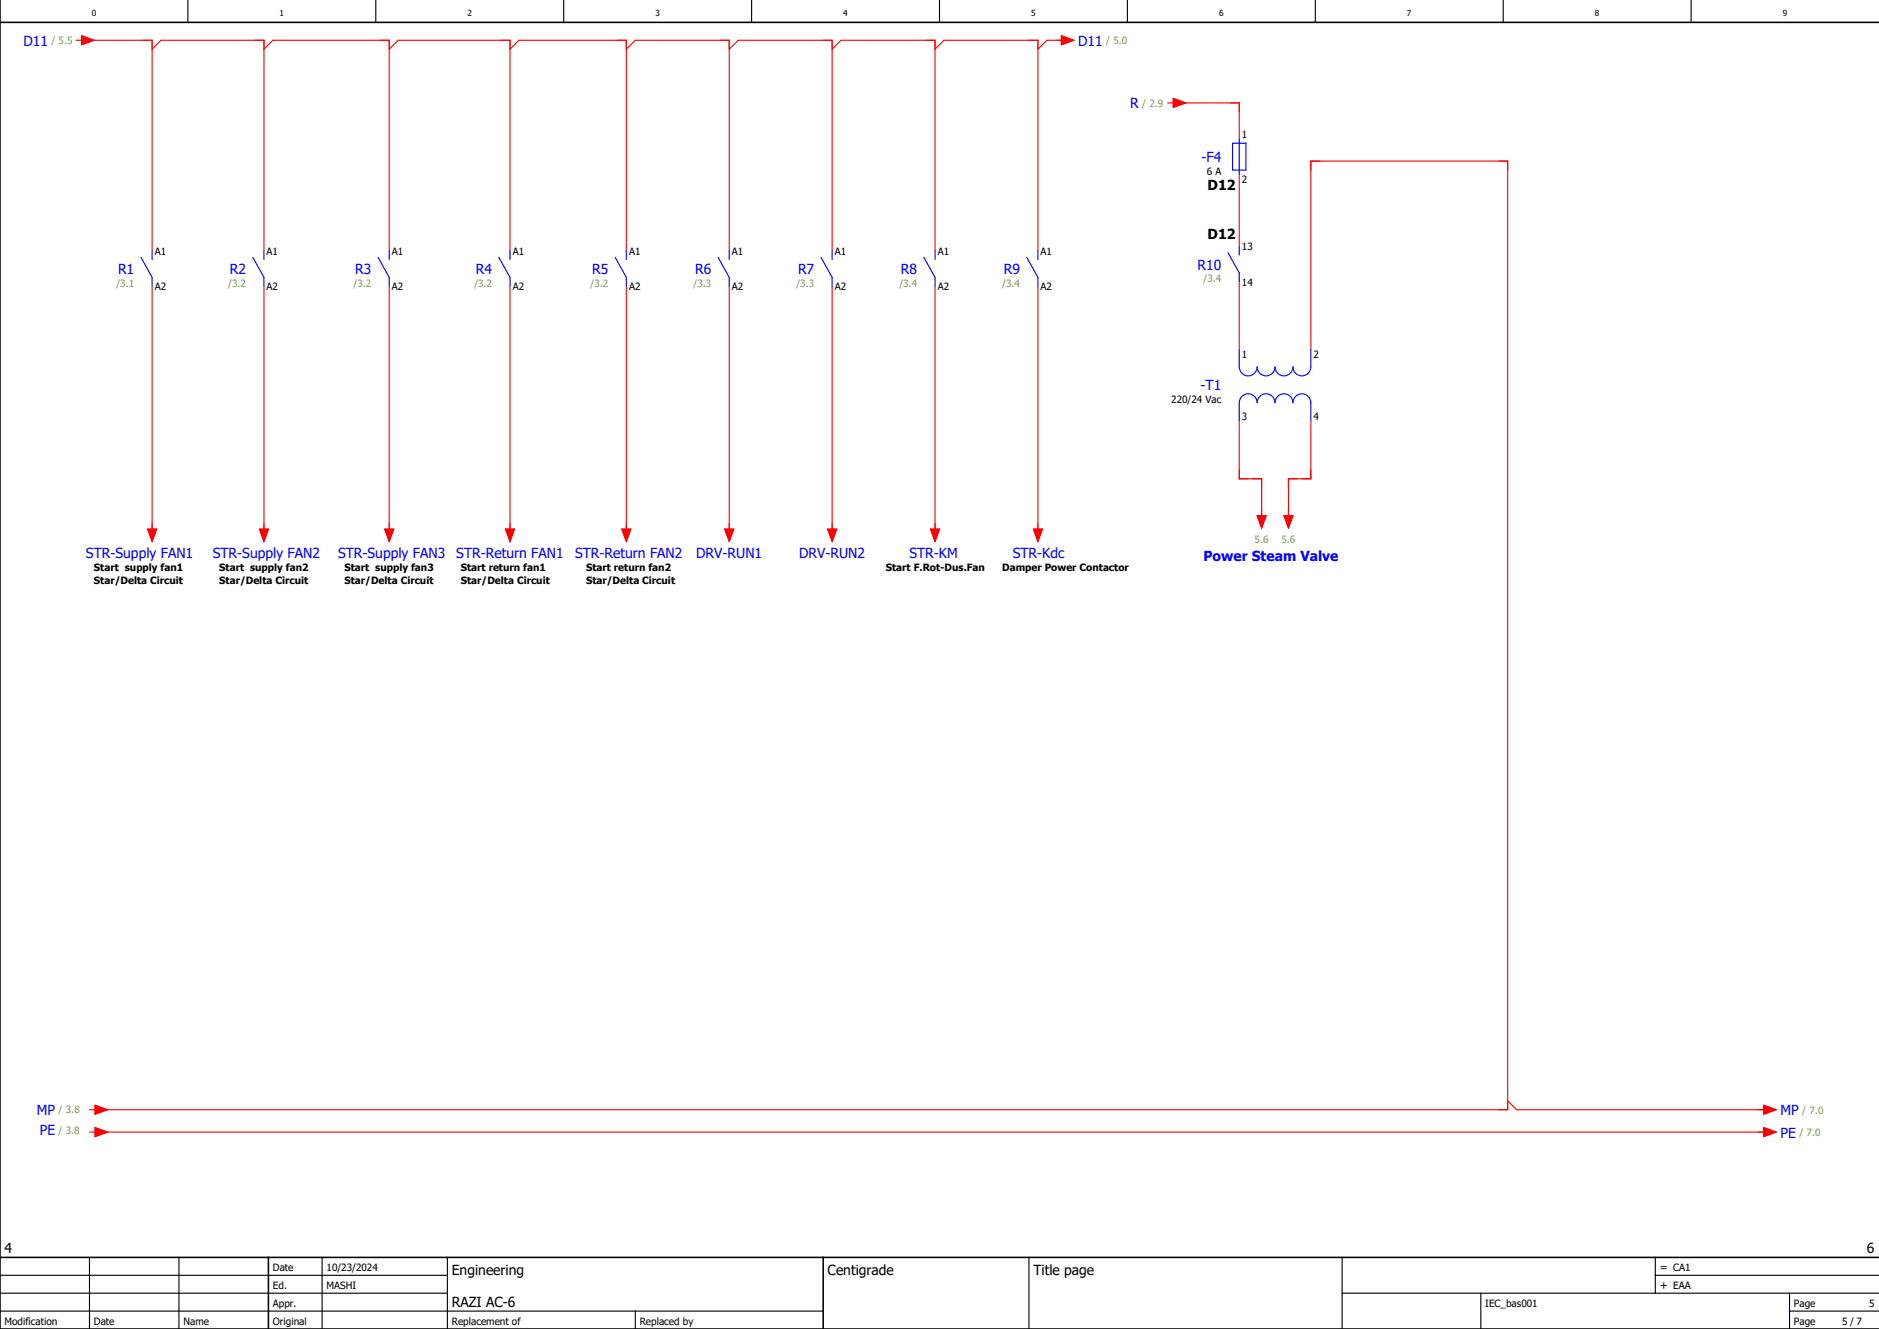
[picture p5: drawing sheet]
<svg xmlns="http://www.w3.org/2000/svg" width="420mm" height="297mm" viewBox="0 0 420 297" stroke-linecap="round" stroke-linejoin="round" font-family="sans-serif">
<g fill="none" stroke="#000" stroke-width=".25">
<path d="M42 0v5M84 0v5M126 0v5M168 0v5M210 0v5M252 0v5M294 0v5M336 0v5M378 0v5M0 293h184M0 289h100M0 285h100"/>
<path d="M20 281v16M40 281v16M72 281v16M100 281v16M142 293v4M230 281v16M300 289h120M300 281v16M331 289v8M370 285h50M370 281v8M400 293h20"/>
<path d="M400 289v8"/>
</g>
<path d="M0 5h420M0 0v297h420M0 281h420M60 281v16M184 281v16" fill="none" stroke="#000" stroke-width=".35"/>
<g fill="none" stroke="#f00" stroke-width=".25">
<path d="M17 9h1.3M18.3 8l2.7 1-2.7 1zM19 9h15v47M34 11l2-2h23v47M59 11l2-2h26v47M87 11l2-2h25v47M114 11l2-2h24v47M140 11l2-2h21v47M163 11l2-2h21v47M186 11l2-2h21v47M209 11l2-2h21v47M237.3 8l2.7 1-2.7 1z"/>
<path d="M238 9h-4l-2 2M261 23h1.3M262.3 22l2.7 1-2.7 1zM263 23h14v8M277 39v16M34 64v55M59 64v55M87 64v55M114 64v55M140 64v55M163 64v55M186 64v55"/>
<path d="M209 64v55M232 64v55M277 63v15M293 78v-42h44v212h-315M277 94v13h5v9M293 94v13h-5v9M33 118.3h2l-1 2.7zM58 118.3h2l-1 2.7zM86 118.3h2l-1 2.7zM113 118.3h2l-1 2.7zM139 118.3h2l-1 2.7zM162 118.3h2l-1 2.7z"/>
<path d="M185 118.3h2l-1 2.7zM208 118.3h2l-1 2.7zM231 118.3h2l-1 2.7zM281 115.3h2l-1 2.7zM287 115.3h2l-1 2.7zM20 248h1.2M20 253h1.2M21.2 247l2.8 1-2.8 1zM21.2 252l2.8 1-2.8 1zM22 253h373M337 246l2 2h56M394.3 247l2.7 1-2.7 1z"/>
<path d="M394.3 252l2.7 1-2.7 1z"/>
</g>
<g fill="none" stroke="#00f" stroke-width=".25">
<path d="M275.5 32h3v6h-3zM277 31v8M31.5 57.5l2.5 4.5v2M34 56v2M56.5 57.5l2.5 4.5v2M59 56v2M84.5 57.5l2.5 4.5v2M87 56v2M111.5 57.5l2.5 4.5v2M114 56v2M137.5 57.5l2.5 4.5v2M140 56v2"/>
<path d="M160.5 57.5l2.5 4.5v2M163 56v2M183.5 57.5l2.5 4.5v2M186 56v2M206.5 57.5l2.5 4.5v2M209 56v2M229.5 57.5l2.5 4.5v2M232 56v2M274.5 56.5l2.5 4.5v2M277 55v2M277 78v4a2 2 0 0 0 2 2 2 2 0 0 0 2-2 2 2 0 0 0 2 2 2 2 0 0 0 2-2 2 2 0 0 0 2 2 2 2 0 0 0 2-2 2 2 0 0 0 2 2 2 2 0 0 0 2-2v-4M277 94v-4a2 2 0 0 1 2-2 2 2 0 0 1 2 2 2 2 0 0 1 2-2 2 2 0 0 1 2 2 2 2 0 0 1 2-2 2 2 0 0 1 2 2 2 2 0 0 1 2-2 2 2 0 0 1 2 2v4"/>
</g>
<g fill="#f00" stroke="#f00" stroke-width=".22">
<path d="M18.3 8l2.7 1-2.7 1z"/>
<path d="M237.3 8l2.7 1-2.7 1z"/>
<path d="M33 118.3h2l-1 2.7z"/>
<path d="M58 118.3h2l-1 2.7z"/>
<path d="M281 115.3h2l-1 2.7z"/>
<path d="M287 115.3h2l-1 2.7z"/>
<path d="M262.3 22l2.7 1-2.7 1z"/>
<path d="M21.2 247l2.8 1-2.8 1z"/>
<path d="M21.2 252l2.8 1-2.8 1z"/>
<path d="M394.3 247l2.7 1-2.7 1z"/>
<path d="M394.3 252l2.7 1-2.7 1z"/>
<path d="M113 118.3h2l-1 2.7z"/>
<path d="M139 118.3h2l-1 2.7z"/>
<path d="M86 118.3h2l-1 2.7z"/>
<path d="M162 118.3h2l-1 2.7z"/>
<path d="M185 118.3h2l-1 2.7z"/>
<path d="M208 118.3h2l-1 2.7z"/>
<path d="M231 118.3h2l-1 2.7z"/>
</g>
<g font-size="3.1" fill="#00f">
<text x="5.2" y="10.2">D11</text>
<text x="241" y="10.2">D11</text>
<text x="252.6" y="24.2">R</text>
<text x="268.6" y="36.2">-F4</text>
<text x="26.4" y="61.2">R1</text>
<text x="51.4" y="61.2">R2</text>
<text x="79.4" y="61.2">R3</text>
<text x="106.4" y="61.2">R4</text>
<text x="132.4" y="61.2">R5</text>
<text x="155.4" y="61.2">R6</text>
<text x="178.4" y="61.2">R7</text>
<text x="201.4" y="61.2">R8</text>
<text x="224.4" y="61.2">R9</text>
<text x="267.7" y="60.2">R10</text>
<text x="268.4" y="87.2">-T1</text>
<text x="19.2" y="124.7">STR-Supply FAN1</text>
<text x="47.6" y="124.7">STR-Supply FAN2</text>
<text x="75.6" y="124.7">STR-Supply FAN3</text>
<text x="102" y="124.7">STR-Return FAN1</text>
<text x="128.5" y="124.7">STR-Return FAN2</text>
<text x="155.6" y="124.6">DRV-RUN1</text>
<text x="178.6" y="124.6">DRV-RUN2</text>
<text x="203.3" y="124.7">STR-KM</text>
<text x="226.4" y="124.6">STR-Kdc</text>
<text x="269" y="125.4">Power Steam Valve</text>
<text x="8.3" y="249.1">MP</text>
<text x="398" y="249.2">MP</text>
<text x="8.9" y="253.7">PE</text>
<text x="398" y="254.2">PE</text>
</g>
<g font-size="3.1">
<text x="269.9" y="42.4">D12</text>
<text x="269.9" y="53.4">D12</text>
<text x="1" y="280">4</text>
<text x="417.3" y="280">6</text>
<text x="101" y="285">Engineering</text>
<text x="185" y="285">Centigrade</text>
<text x="231" y="285">Title page</text>
<text x="101" y="292">RAZI AC-6</text>
</g>
<g font-size="2.5">
<text x="371" y="284">= CA1</text>
<text x="371" y="288">+ EAA</text>
</g>
<g font-size="2.2" fill="#7ca552">
<text x="11.5" y="9.9">/ 5.5</text>
<text x="247.3" y="9.9">/ 5.0</text>
<text x="255.3" y="23.8">/ 2.9</text>
<text x="26" y="64.1">/3.1</text>
<text x="51" y="64.1">/3.2</text>
<text x="79" y="64.1">/3.2</text>
<text x="106" y="64.1">/3.2</text>
<text x="132" y="64.1">/3.2</text>
<text x="155" y="64.1">/3.3</text>
<text x="178" y="64.1">/3.3</text>
<text x="201" y="64.1">/3.4</text>
<text x="224" y="64.1">/3.4</text>
<text x="269" y="63.1">/3.4</text>
<text x="280.4" y="121.2">5.6</text>
<text x="286.4" y="121.2">5.6</text>
<text x="13.1" y="248.8">/ 3.8</text>
<text x="402.9" y="248.9">/ 7.0</text>
<text x="13.1" y="253.4">/ 3.8</text>
<text x="402.2" y="253.9">/ 7.0</text>
</g>
<g font-size="2.2">
<text x="277.6" y="30.9">1</text>
<text x="269.7" y="39.1">6 A</text>
<text x="277.6" y="40.8">2</text>
<text x="34.6" y="56.9">A1</text>
<text x="59.6" y="56.9">A1</text>
<text x="87.6" y="56.9">A1</text>
<text x="114.6" y="56.9">A1</text>
<text x="140.6" y="56.9">A1</text>
<text x="163.6" y="56.9">A1</text>
<text x="186.6" y="56.9">A1</text>
<text x="209.6" y="56.9">A1</text>
<text x="232.6" y="56.9">A1</text>
<text x="277.6" y="55.9">13</text>
<text x="34.6" y="64.8">A2</text>
<text x="59.6" y="64.8">A2</text>
<text x="87.6" y="64.8">A2</text>
<text x="114.6" y="64.8">A2</text>
<text x="140.6" y="64.8">A2</text>
<text x="163.6" y="64.8">A2</text>
<text x="186.6" y="64.8">A2</text>
<text x="209.6" y="64.8">A2</text>
<text x="232.6" y="64.8">A2</text>
<text x="277.6" y="63.8">14</text>
<text x="277.6" y="79.9">1</text>
<text x="293.6" y="79.9">2</text>
<text x="261.8" y="90.1">220/24 Vac</text>
<text x="277.6" y="93.8">3</text>
<text x="293.6" y="93.8">4</text>
<text x="21" y="127.5">Start supply fan1</text>
<text x="21" y="130.5">Star/Delta Circuit</text>
<text x="49" y="130.5">Star/Delta Circuit</text>
<text x="49" y="127.5">Start supply fan2</text>
<text x="77" y="130.5">Star/Delta Circuit</text>
<text x="77" y="127.5">Start supply fan3</text>
<text x="103" y="130.5">Star/Delta Circuit</text>
<text x="103" y="127.5">Start return fan1</text>
<text x="131" y="130.5">Star/Delta Circuit</text>
<text x="131" y="127.5">Start return fan2</text>
<text x="198" y="127.5">Start F.Rot-Dus.Fan</text>
<text x="224" y="127.5">Damper Power Contactor</text>
<text x="61" y="284">Date</text>
<text x="73" y="284">10/23/2024</text>
<text x="61" y="288">Ed.</text>
<text x="61" y="292">Appr.</text>
<text x="73" y="288">MASHI</text>
<text x="332" y="292">IEC_bas001</text>
<text x="401" y="292">Page</text>
<text x="417.8" y="292">5</text>
<text x="1" y="296">Modification</text>
<text x="21" y="296">Date</text>
<text x="41" y="296">Name</text>
<text x="61" y="296">Original</text>
<text x="101" y="296">Replacement of</text>
<text x="143" y="296">Replaced by</text>
<text x="401" y="296">Page</text>
<text x="411.8" y="296">5 / 7</text>
</g>
<g font-size="1.9">
<text x="20.5" y="3.6">0</text>
<text x="62.5" y="3.6">1</text>
<text x="104.5" y="3.6">2</text>
<text x="146.5" y="3.6">3</text>
<text x="188.5" y="3.6">4</text>
<text x="230.5" y="3.6">5</text>
<text x="272.5" y="3.6">6</text>
<text x="314.5" y="3.6">7</text>
<text x="356.5" y="3.6">8</text>
<text x="398.5" y="3.6">9</text>
</g>
</svg>
